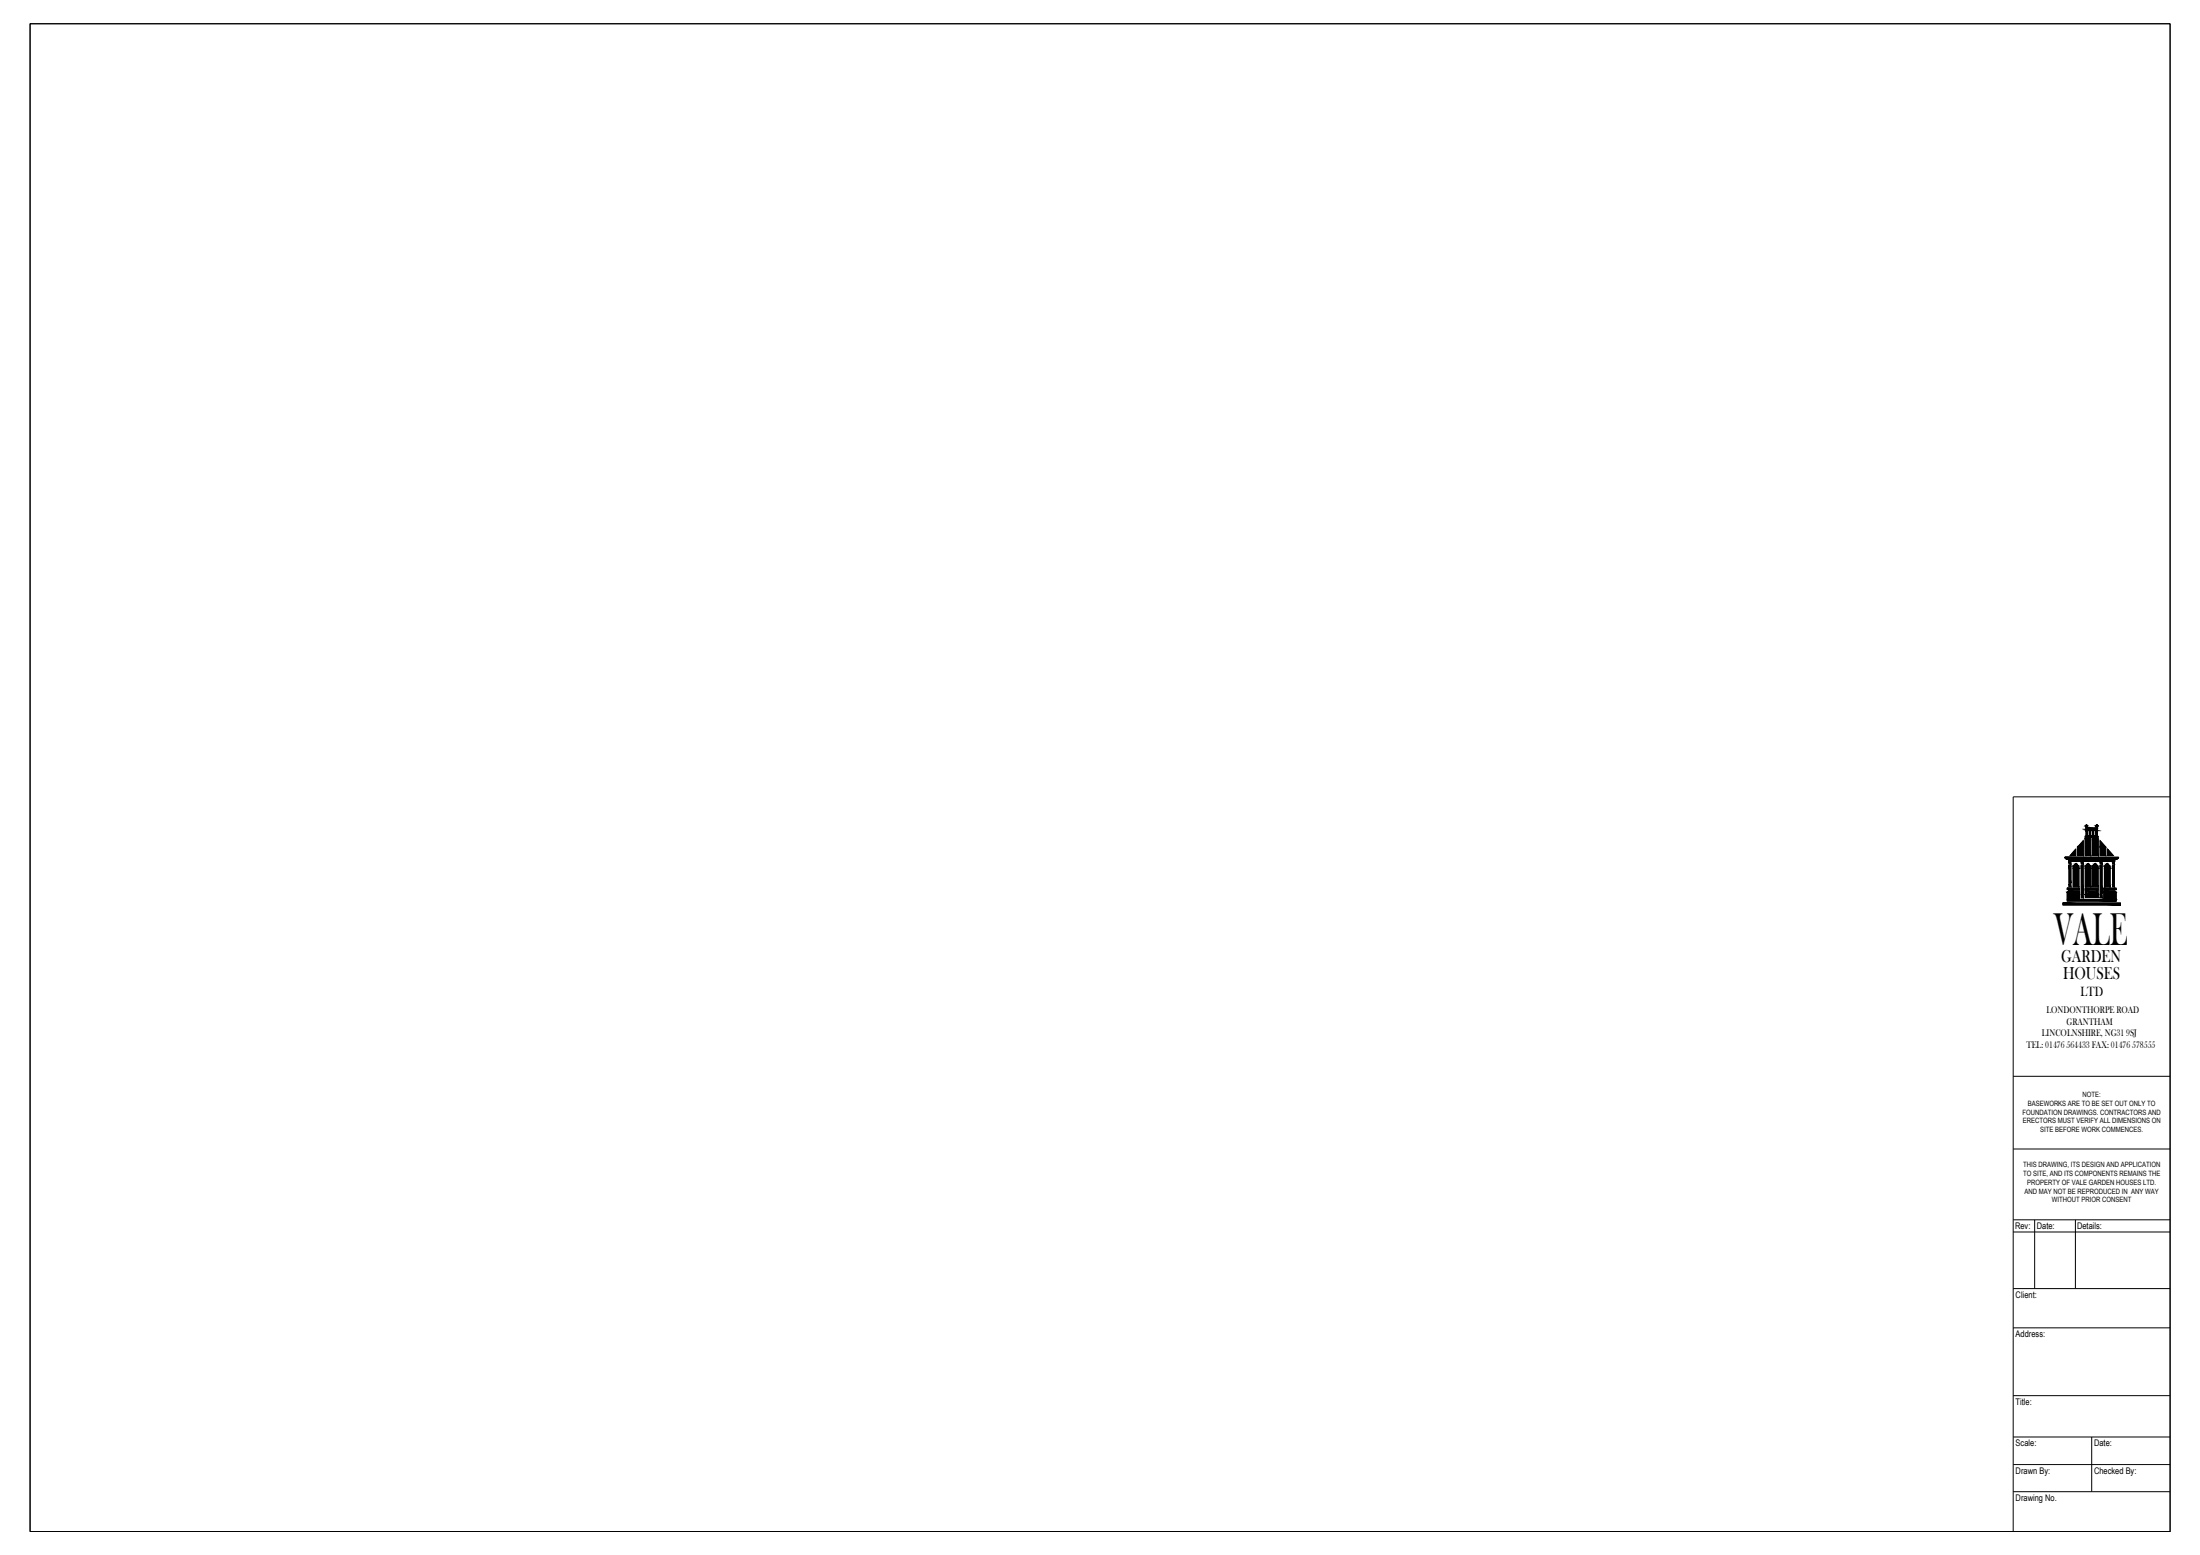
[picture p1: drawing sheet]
<svg xmlns="http://www.w3.org/2000/svg" width="841mm" height="594mm" viewBox="0 0 841 594" stroke-linecap="round" stroke-linejoin="round" font-family="sans-serif">
<!-- layer: 01 - Title Block -->
<g fill="none" stroke="#000" stroke-width=".38">
<path d="M11.5 9.1h818.1v576h-818.1zM797.5 316h.3v.3h3.6v-.3h.4v3.5h.3v.4h-4.9v-.4h.3zM797.5 319.9h.3M798.5 316.7l.3 .6v2.1h-.7v-2zM800 317.3v2.1h-.8v-2.1l.4-.6 .4 .7M801.1 317.3v2.1h-.7v-2l.3-.7 .4 .7M801.4 319.9h.4M829.6 304.4h-60v280.7M789.4 327.7l.2 .3M789.4 327.7v-.2h20.4v.2M789.7 328l.2 .3h19.4v-.3h.3M790.3 339.3h4.7v.6h-4.7z"/>
<path d="M790.8 328.6h17.7v.5h-17.7zM790.9 330.6h.8v6.9h-.8zM790.9 338h.8v.8h-.8zM790.9 329.5h.8v.6h-.8zM792.5 331.7l.5-1.3 .6-.6 .7 .6 .4 1.3M792.6 331.7v7.1h2.1v-7.1M793.5 324.4v2.5h-2.1zM795.6 330.6h.8v10.7h-.8zM795.6 329.5h.8v.6h-.8zM796.4 321.2v5.7h-2.2v-3.3zM797.1 320.4h2.2v6.5h-2.2zM797.2 331.7v7.1h2.1v-7.1"/>
<path d="M797.2 339.3h4.9v3.5h-4.9zM797.8 340h3.6v1.8h-3.6zM798.2 329.8l-.6 .6-.5 1.3M798.3 329.8l.6 .6 .4 1.3M799.9 331.7l.4-1.3 .7-.6 .6 .6 .4 1.3M799.9 331.7v7.1h2.2v-7.1M800 320.4h2.1v6.5h-2.1zM802.8 321.2l2.2 2.4v3.3h-2.2zM802.9 330.6h.7v10.7h-.7zM802.9 329.5h.7v.6h-.7zM804.2 339.3h4.8v.6h-4.8zM804.5 331.7l.4-1.3 .7-.6 .6 .6 .5 1.3"/>
<path d="M804.5 331.7v7.1h2.1v-7.1M805.7 324.4l2.2 2.5h-2.2zM807.6 330.6h.7v6.9h-.7zM807.6 329.5h.7v.6h-.7zM807.6 338h.7v.8h-.7zM809.8 327.7l-.3 .3M788.6 345h22v.8h-22zM790.3 340.9l.5-.6h4.2v3.3h9.2v-3.3h4.2l.6 .6v3.4h-18.7zM795.6 341.8h.8v1.2h-.8zM798.3 340.4h2.7v.9h-2.7zM802.9 341.8h.7v1.2h-.7zM769.6 411.2h60"/>
<path d="M769.6 439h60M769.6 466h60M769.6 470.7h60M777.8 466v26.3M793.4 466v26.3M769.6 492.3h60M769.6 507.3h60M769.6 533.2h60M769.6 549h60M769.6 559.5h60M799.6 549v20.9M769.6 569.9h60"/>
<circle cx="797.6" cy="315.5" r=".28"/>
<circle cx="801.6" cy="315.5" r=".28"/>
</g>
<g fill="#000" stroke="#000" stroke-width=".38">
<path d="M793.5 324.4v2.5h-2.1zM793.2 330.2l.5-.4 .3 .4zM796.4 321.2v2.4h-2.2zM797.8 330.2l.5-.4 .3 .4zM800.6 330.2l.4-.4 .4 .4zM802.8 321.2l2.2 2.4h-2.2zM805.2 330.2l.4-.4 .4 .4zM805.7 324.4l2.2 2.5h-2.2z"/>
<path d="M797.5 315.2h.3zM797.5 315.2h.3z"/>
<path d="M797.5 315.2l.3 .1zM797.5 315.2l.3 .1z"/>
<path d="M797.5 315.8h.3zM797.5 315.8h.2z"/>
<path d="M797.5 316l.3 .3v-.3zM797.5 316l.3 .3h-.3z"/>
<path d="M797.5 315.3h.3zM797.5 315.3h.3z"/>
<path d="M797.5 315.7h.3zM797.5 315.7l.3 .1z"/>
<path d="M797.4 315.3l.5 .1zM797.4 315.3l.5 .1z"/>
<path d="M797.4 315.7h.4zM797.4 315.7h.4z"/>
<path d="M797.4 315.4h.5zM797.4 315.4h.5z"/>
<path d="M797.4 315.7h.5zM797.4 315.7h.4z"/>
<path d="M797.4 315.4h.5zM797.4 315.4h.5z"/>
<path d="M797.3 315.4l.6 .1zM797.3 315.4l.6 .1z"/>
<path d="M797.3 315.5l.6 .1zM797.3 315.5l.6 .1z"/>
<path d="M797.3 315.6h.6zM797.3 315.6h.6z"/>
<path d="M797.4 315.6h.5zM797.4 315.6l.5 .1z"/>
<path d="M797.5 317.3l.6 2.1v-2.1zM797.5 317.3l.6 2.1h-.6z"/>
<path d="M797.5 317.2h.6zM797.5 317.2l.6 .1z"/>
<path d="M797.5 317h.7zM797.5 317l.6 .2z"/>
<path d="M797.5 316.8h.9zM797.5 316.8l.7 .2z"/>
<path d="M797.5 316.7h1zM797.5 316.7l.9 .1z"/>
<path d="M798.8 317.3l.4 2.1v-2.1zM798.8 317.3l.4 2.1h-.4z"/>
<path d="M798.8 317.2h.5zM798.8 317.2l.4 .1z"/>
<path d="M798.7 317h.7zM798.7 317l.6 .2z"/>
<path d="M798.6 316.8h.9zM798.6 316.8l.8 .2z"/>
<path d="M798.5 316.7h1.1zM798.5 316.7l1 .1z"/>
<path d="M800 317.3l.4 2.1v-2.1zM800 317.3l.4 2.1h-.4z"/>
<path d="M799.9 317.2h.6zM799.9 317.2l.5 .1z"/>
<path d="M799.8 317h.7zM799.8 317l.7 .2z"/>
<path d="M799.7 316.8h.9zM799.7 316.8l.8 .2z"/>
<path d="M799.6 316.7h1.2zM799.6 316.7l1 .1z"/>
<path d="M801.5 315.2h.2zM801.5 315.2h.2z"/>
<path d="M801.5 315.2l.3 .1zM801.4 315.3h.4z"/>
<path d="M801.5 315.8h.2zM801.5 315.8h.2z"/>
<path d="M801.4 316l.4 .3v-.3zM801.4 316l.4 .3h-.4z"/>
<path d="M797.5 316.3l4.3 .4v-.4zM797.5 316.3l4.3 .4h-4.3z"/>
<path d="M800.8 316.7l1 .1zM800.8 316.7l1 .1z"/>
<path d="M800.9 316.8l.9 .2zM800.9 316.8l.9 .2z"/>
<path d="M801 317l.8 .2zM801 317l.8 .2z"/>
<path d="M801.1 317.2l.7 .1zM801.1 317.2l.7 .1z"/>
<path d="M801.1 317.3l.7 2.1v-2.1zM801.1 317.3l.7 2.1h-.7z"/>
<path d="M797.5 319.4l4.3 .1zM797.5 319.4l4.3 .1z"/>
<path d="M801.4 315.3h.4zM801.4 315.3h.4z"/>
<path d="M801.4 315.7h.4zM801.4 315.7l.3 .1z"/>
<path d="M801.4 315.3l.5 .1zM801.4 315.3l.5 .1z"/>
<path d="M801.4 315.7h.4zM801.4 315.7h.4z"/>
<path d="M801.4 315.4h.5zM801.4 315.4h.5z"/>
<path d="M801.3 315.4h.6zM801.3 315.4h.6z"/>
<path d="M801.3 315.4l.6 .1zM801.3 315.4l.6 .1z"/>
<path d="M801.3 315.6h.6zM801.3 315.6h.6z"/>
<path d="M801.3 315.6l.6 .1zM801.3 315.6l.6 .1z"/>
<path d="M801.4 315.7h.5zM801.4 315.7h.4z"/>
<path d="M801.3 315.5h.6zM801.3 315.5l.6 .1z"/>
<path d="M797.2 319.5l4.9 .4v-.4zM797.2 319.5l4.9 .4h-4.9z"/>
<path d="M790.9 338l.8 .8v-.8zM790.9 338l.8 .8h-.8z"/>
<path d="M790.9 330.6l.8 6.9v-6.9zM790.9 330.6l.8 6.9h-.8z"/>
<path d="M790.9 329.5l.8 .6v-.6zM790.9 329.5l.8 .6h-.8z"/>
<path d="M793.2 330.2l1.2 .5-.4-.5zM793.2 330.2l1.2 .5h-1.5z"/>
<path d="M792.9 330.7l1.7 .4-.2-.4zM792.9 330.7l1.7 .4h-1.9z"/>
<path d="M792.7 331.1l2 .6-.1-.6zM792.7 331.1l2 .6h-2.1z"/>
<path d="M792.6 331.7l2.1 7.1v-7.1zM792.6 331.7l2.1 7.1h-2.1z"/>
<path d="M790.3 339.3l4.7 .6v-.6zM790.3 339.3l4.7 .6h-4.7z"/>
<path d="M795.6 330.6l.8 10.7v-10.7zM795.6 330.6l.8 10.7h-.8z"/>
<path d="M795.6 329.5l.8 .6v-.6zM795.6 329.5l.8 .6h-.8z"/>
<path d="M794.2 323.6l2.2 3.3v-3.3zM794.2 323.6l2.2 3.3h-2.2z"/>
<path d="M797.2 340l.6 1.8v-1.8zM797.2 340l.6 1.8h-.6z"/>
<path d="M797.8 330.2l1.2 .5-.4-.5zM797.8 330.2l1.2 .5h-1.5z"/>
<path d="M797.5 330.7l1.7 .4-.2-.4zM797.5 330.7l1.7 .4h-1.9z"/>
<path d="M797.3 331.1l2 .6-.1-.6zM797.3 331.1l2 .6h-2.1z"/>
<path d="M797.1 320.4l2.2 6.5v-6.5zM797.1 320.4l2.2 6.5h-2.2z"/>
<path d="M797.2 331.7l2.1 7.1v-7.1zM797.2 331.7l2.1 7.1h-2.1z"/>
<path d="M800.6 330.2l1.1 .5-.3-.5zM800.6 330.2l1.1 .5h-1.4z"/>
<path d="M800.3 330.7l1.6 .4-.2-.4zM800.3 330.7l1.6 .4h-1.9z"/>
<path d="M800 331.1l2.1 .6-.2-.6zM800 331.1l2.1 .6h-2.2z"/>
<path d="M797.2 339.3l4.9 .7v-.7zM797.2 339.3l4.9 .7h-4.9z"/>
<path d="M801.4 340l.7 1.8v-1.8zM801.4 340l.7 1.8h-.7z"/>
<path d="M799.9 331.7l2.2 7.1v-7.1zM799.9 331.7l2.2 7.1h-2.2z"/>
<path d="M800 320.4l2.1 6.5v-6.5zM800 320.4l2.1 6.5h-2.1z"/>
<path d="M802.9 330.6l.7 10.7v-10.7zM802.9 330.6l.7 10.7h-.7z"/>
<path d="M802.9 329.5l.7 .6v-.6zM802.9 329.5l.7 .6h-.7z"/>
<path d="M802.8 323.6l2.2 3.3v-3.3zM802.8 323.6l2.2 3.3h-2.2z"/>
<path d="M805.2 330.2l1.1 .5-.3-.5zM805.2 330.2l1.1 .5h-1.4z"/>
<path d="M804.9 330.7l1.6 .4-.2-.4zM804.9 330.7l1.6 .4h-1.9z"/>
<path d="M804.6 331.1l2 .6-.1-.6zM804.6 331.1l2 .6h-2.1z"/>
<path d="M804.5 331.7l2.1 7.1v-7.1zM804.5 331.7l2.1 7.1h-2.1z"/>
<path d="M807.6 329.5l.7 .6v-.6zM807.6 329.5l.7 .6h-.7z"/>
<path d="M807.6 330.6l.7 6.9v-6.9zM807.6 330.6l.7 6.9h-.7z"/>
<path d="M807.6 338l.7 .8v-.8zM807.6 338l.7 .8h-.7z"/>
<path d="M790.8 328.6l17.7 .5v-.5zM790.8 328.6l17.7 .5h-17.7z"/>
<path d="M804.2 339.3l4.8 .6v-.6zM804.2 339.3l4.8 .6h-4.8z"/>
<path d="M789.9 328l19.4 .3v-.3zM789.9 328l19.4 .3h-19.4z"/>
<path d="M789.7 327.9h19.9zM789.7 327.9h19.9z"/>
<path d="M789.7 327.9l19.9 .1zM789.7 327.9l19.9 .1z"/>
<path d="M789.6 327.8h20zM789.6 327.8l20 .1z"/>
<path d="M789.6 327.8h20.1zM789.6 327.8h20z"/>
<path d="M789.5 327.8h20.2zM789.5 327.8h20.2z"/>
<path d="M789.5 327.7h20.2zM789.5 327.7l20.2 .1z"/>
<path d="M789.5 327.7h20.3zM789.5 327.7h20.2z"/>
<path d="M789.4 327.5l20.4 .2v-.2zM789.4 327.5l20.4 .2h-20.4z"/>
<path d="M789.4 327.7h20.4zM789.4 327.7h20.4z"/>
<path d="M790.8 340.3l4.2 .6v-.6zM790.8 340.3l4.2 .6h-4.7z"/>
<path d="M790.3 340.9l4.7 2.7v-2.7zM790.3 340.9l4.7 2.7h-4.7z"/>
<path d="M795.6 341.8l.8 1.2v-1.2zM795.6 341.8l.8 1.2h-.8z"/>
<path d="M798.3 340.4l2.7 .9v-.9zM798.3 340.4l2.7 .9h-2.7z"/>
<path d="M797.2 341.8l4.9 1v-1zM797.2 341.8l4.9 1h-4.9z"/>
<path d="M802.9 341.8l.7 1.2v-1.2zM802.9 341.8l.7 1.2h-.7z"/>
<path d="M804.2 340.3l4.8 .6-.6-.6zM804.2 340.3l4.8 .6h-4.8z"/>
<path d="M804.2 340.9l4.8 2.7v-2.7zM804.2 340.9l4.8 2.7h-4.8z"/>
<path d="M790.3 343.6l18.7 .7v-.7zM790.3 343.6l18.7 .7h-18.7z"/>
<path d="M788.6 345l22 .8v-.8zM788.6 345l22 .8h-22z"/>
</g>
<text font-size="18" x="785.2" y="361">VALE</text>
<g font-size="6.8">
<text x="787.9" y="367.6">GARDEN</text>
<text x="788.7" y="374.1">HOUSES</text>
</g>
<text font-size="5.3" x="795.3" y="380.6">LTD</text>
<g font-size="3.8">
<text x="782.3" y="387.2">LONDONTHORPE ROAD</text>
<text x="780.6" y="396">LINCOLNSHIRE, NG31 9SJ</text>
<text x="790" y="391.6">GRANTHAM</text>
<text x="774.6" y="400.4">TEL: 01476 564433 FAX: 01476 578555</text>
</g>
<g font-size="3.5">
<text x="770.3" y="469.5">Rev:</text>
<text x="778.6" y="469.5">Date:</text>
<text x="794" y="469.5">Details:</text>
<text x="770.5" y="495.8">Client:</text>
<text x="770.5" y="510.8">Address:</text>
<text x="770.5" y="536.7">Title:</text>
<text x="770.5" y="552.5">Scale:</text>
<text x="800.5" y="552.5">Date:</text>
<text x="770.5" y="563">Drawn By:</text>
<text x="800.5" y="563">Checked By:</text>
<text x="770.5" y="573.5">Drawing No.</text>
</g>
<g font-size="2.8">
<text x="796.1" y="419.1">NOTE:</text>
<text x="773.2" y="425.8">FOUNDATION DRAWINGS. CONTRACTORS AND</text>
<text x="775.2" y="422.5">BASEWORKS ARE TO BE SET OUT ONLY TO</text>
<text x="773.3" y="429.2">ERECTORS MUST VERIFY ALL DIMENSIONS ON</text>
<text x="780" y="432.5">SITE BEFORE WORK COMMENCES.</text>
<text x="773.4" y="449.3">TO SITE, AND ITS COMPONENTS REMAINS THE</text>
<text x="773.5" y="445.9">THIS DRAWING, ITS DESIGN AND APPLICATION</text>
<text x="775" y="452.6">PROPERTY OF VALE GARDEN HOUSES LTD.</text>
<text x="774" y="456">AND MAY NOT BE REPRODUCED IN ANY WAY</text>
<text x="784.4" y="459.4">WITHOUT PRIOR CONSENT</text>
</g>
</svg>
